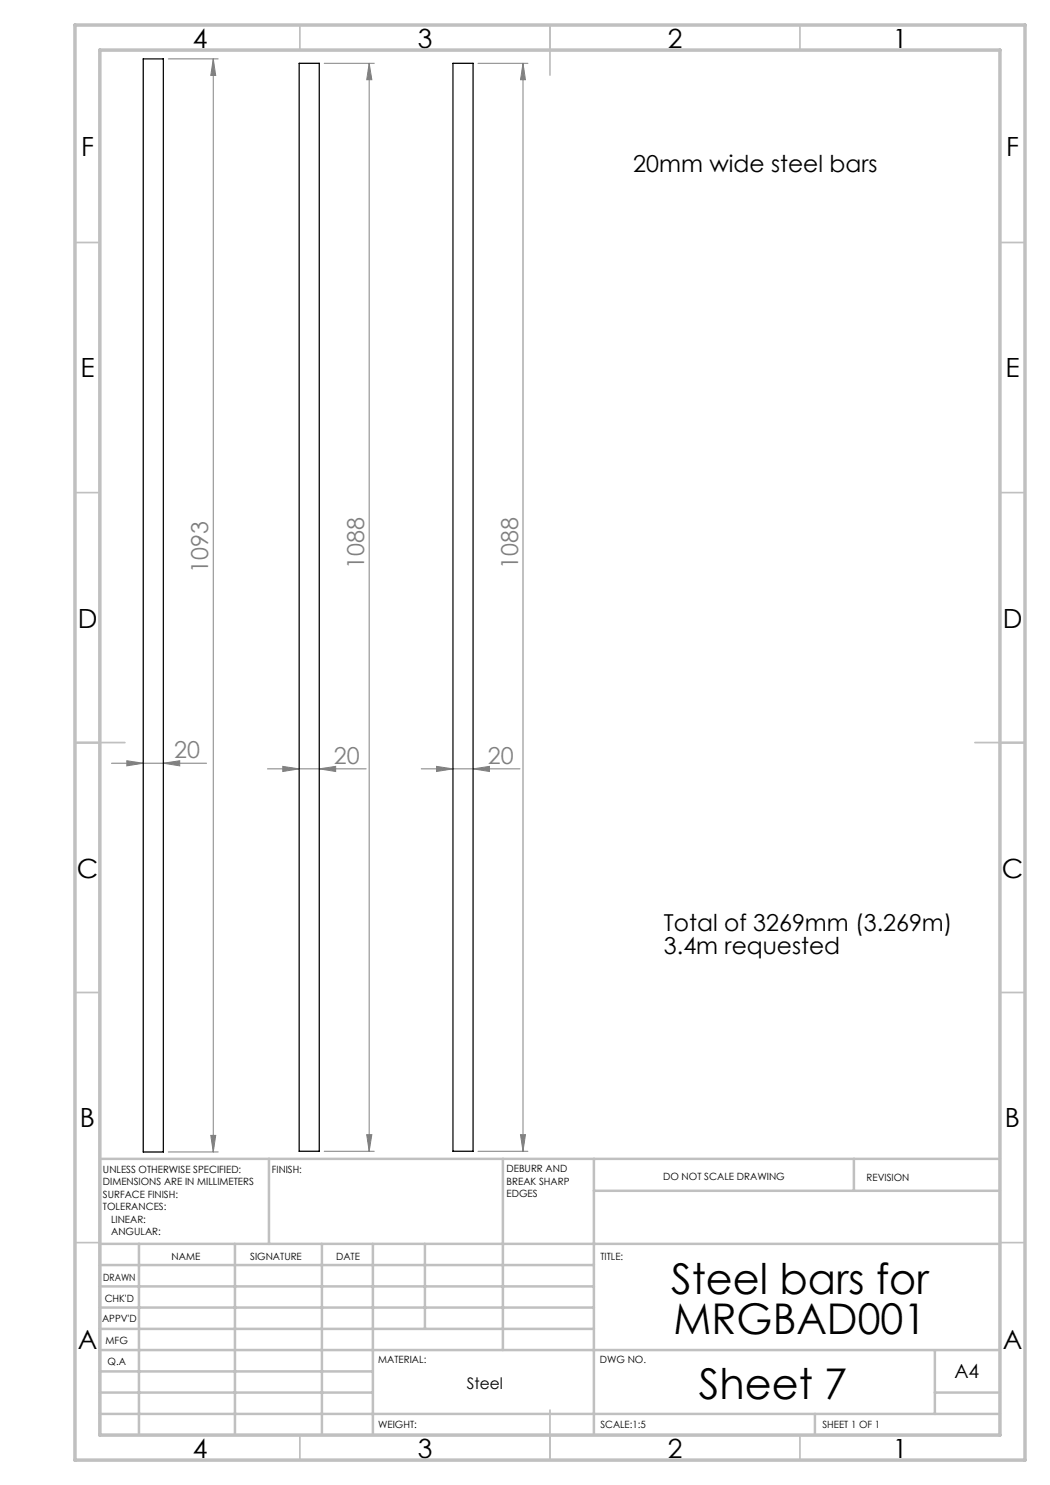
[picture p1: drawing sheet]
<svg xmlns="http://www.w3.org/2000/svg" width="210mm" height="297mm" viewBox="0 0 210 297" stroke-linecap="round" stroke-linejoin="round" font-family="sans-serif">
<g fill="none" stroke="#808080" stroke-width=".2">
<path d="M33.7 11.8h9.9M42.7 11.8v218.6M42.7 11.8l.4 3.3h-.9zM64.8 12.7h10.1M73.8 12.7l.6 3.2h-1.1zM73.8 12.7v217.6M95.6 12.7h10M104.6 12.7l.5 3.2h-1zM104.6 12.7v217.6M22.3 152.6h19M25.4 152.1l3.2 .5-3.2 .6zM32.7 152.6l3.2-.5v1.1z"/>
<path d="M53.5 153.8h19.7M56.6 153.3l3.2 .5-3.2 .5zM63.9 153.8l3.2-.5v1zM84.2 153.8h19.8M87.3 153.3l3.3 .5-3.3 .5zM94.6 153.8l3.3-.5v1zM33.7 230.4h9.9M42.2 227.1h.9l-.4 3.3zM64.8 230.3h10.1M73.3 226.9h1.1l-.6 3.4zM95.6 230.3h10M104.1 226.9h1l-.5 3.4z"/>
</g>
<g fill="none" stroke="#c0c0c0" stroke-width=".35">
<path d="M60 5v5M110 5v10M160 5v5M15 48.5h5M200 48.5h5M15 98.5h5M200 98.5h5M15 148.5h10M195 148.5h10M15 198.5h5M200 198.5h5M15 248.5h5"/>
<path d="M200 248.5h5M60 287v5M110 282v10M160 287v5"/>
</g>
<g fill="none" stroke="#c0c0c0" stroke-width=".5">
<path d="M53.8 231.8v17M100.6 231.8v38.2M118.8 231.8v55.2M118.8 238.2h81.2M170.8 231.8v6.4M200 231.8h-180v55.2M20 248.8h180M20 257.3h98.8M20 253h98.8M27.8 248.8v38.2M47 248.8v38.2M64.4 248.8v38.2"/>
<path d="M74.6 248.8v38.2M85 248.8v17M20 265.8h98.8M20 261.5h98.8M20 278.5h54.6M20 274.3h54.6M20 270h180M187 278.5h13M187 270v12.8M20 282.8h180M163 282.8v4.2"/>
</g>
<path d="M15 5h190v287h-190zM20 10h180v277h-180z" fill="none" stroke="#c0c0c0" stroke-width=".7"/>
<g fill="#808080">
<path d="M56.6 153.3l3.2 .5-3.2 .5zM63.9 153.8l3.2-.5v1zM87.3 153.3l3.3 .5-3.3 .5zM94.6 153.8l3.3-.5v1z"/>
<path d="M42.2 227.1h.9l-.4 3.3zM42.7 11.8l.4 3.3h-.9z"/>
<path d="M73.3 226.9h1.1l-.6 3.4zM73.8 12.7l.6 3.2h-1.1zM104.1 226.9h1l-.5 3.4zM104.6 12.7l.5 3.2h-1z"/>
<path d="M25.4 152.1l3.2 .5-3.2 .6zM32.7 152.6l3.2-.5v1.1z"/>
</g>
<path d="M28.6 11.8h4.1v218.6h-4.1zM59.8 12.7h4.1v217.6h-4.1zM90.6 12.7h4v217.6h-4z" fill="none" stroke="#000" stroke-width=".25"/>
<g font-size="8.5">
<text x="134.2" y="258.8">Steel bars for</text>
<text x="134.7" y="266.9">MRGBAD001</text>
<text x="139.8" y="279.7">Sheet 7</text>
</g>
<g font-size="5.3">
<text x="38.5" y="9.5">4</text>
<text x="83.5" y="9.5">3</text>
<text x="133.6" y="9.5">2</text>
<text x="178.6" y="9.5">1</text>
<text x="16.2" y="31.3">F</text>
<text x="201.2" y="31.3">F</text>
<text x="16.1" y="75.5">E</text>
<text x="201.1" y="75.5">E</text>
<text x="15.5" y="125.5">D</text>
<text x="200.5" y="125.5">D</text>
<text x="15.4" y="175.5">C</text>
<text x="200.4" y="175.5">C</text>
<text x="16" y="225.5">B</text>
<text x="201" y="225.5">B</text>
<text x="15.5" y="269.8">A</text>
<text x="200.5" y="269.8">A</text>
<text x="38.5" y="291.5">4</text>
<text x="83.5" y="291.5">3</text>
<text x="133.6" y="291.5">2</text>
<text x="178.6" y="291.5">1</text>
</g>
<g font-size="4.7">
<text x="126.7" y="34.5">20mm wide steel bars</text>
<text x="132.8" y="186.2">Total of 3269mm (3.269m)</text>
<text x="132.8" y="190.7">3.4m requested</text>
</g>
<g font-size="4.7" fill="#808080">
<text x="72.9" y="113.8" transform="rotate(-90 72.9 113.8)">1088</text>
<text x="103.6" y="113.8" transform="rotate(-90 103.6 113.8)">1088</text>
<text x="41.7" y="114.6" transform="rotate(-90 41.7 114.6)">1093</text>
<text x="34.8" y="151.6">20</text>
<text x="66.8" y="152.7">20</text>
<text x="97.5" y="152.7">20</text>
</g>
<text font-size="3.9" x="190.9" y="275.5">A4</text>
<text font-size="3.2" x="93.4" y="277.9">Steel</text>
<g font-size="2">
<text x="20.6" y="234.6">UNLESS OTHERWISE SPECIFIED:</text>
<text x="20.6" y="237.1">DIMENSIONS ARE IN MILLIMETERS</text>
<text x="20.6" y="239.6">SURFACE FINISH:</text>
<text x="54.4" y="234.6">FINISH:</text>
<text x="101.3" y="234.5">DEBURR AND</text>
<text x="101.3" y="237">BREAK SHARP</text>
<text x="101.3" y="239.5">EDGES</text>
<text x="132.6" y="236">DO NOT SCALE DRAWING</text>
<text x="173.3" y="236.2">REVISION</text>
<text x="20.6" y="242.1">TOLERANCES:</text>
<text x="22.2" y="244.6">LINEAR:</text>
<text x="22.2" y="247.1">ANGULAR:</text>
<text x="34.3" y="252">NAME</text>
<text x="50" y="251.9">SIGNATURE</text>
<text x="67.2" y="251.9">DATE</text>
<text x="120.1" y="251.9">TITLE:</text>
<text x="20.6" y="256.1">DRAWN</text>
<text x="20.9" y="260.3">CHK'D</text>
<text x="20.4" y="264.4">APPV'D</text>
<text x="21.1" y="268.8">MFG</text>
<text x="21.5" y="273">Q.A</text>
<text x="75.6" y="272.5">MATERIAL:</text>
<text x="120" y="272.5">DWG NO.</text>
<text x="75.6" y="285.5">WEIGHT:</text>
<text x="120.1" y="285.6">SCALE:1:5</text>
<text x="164.5" y="285.6">SHEET 1 OF 1</text>
</g>
</svg>
